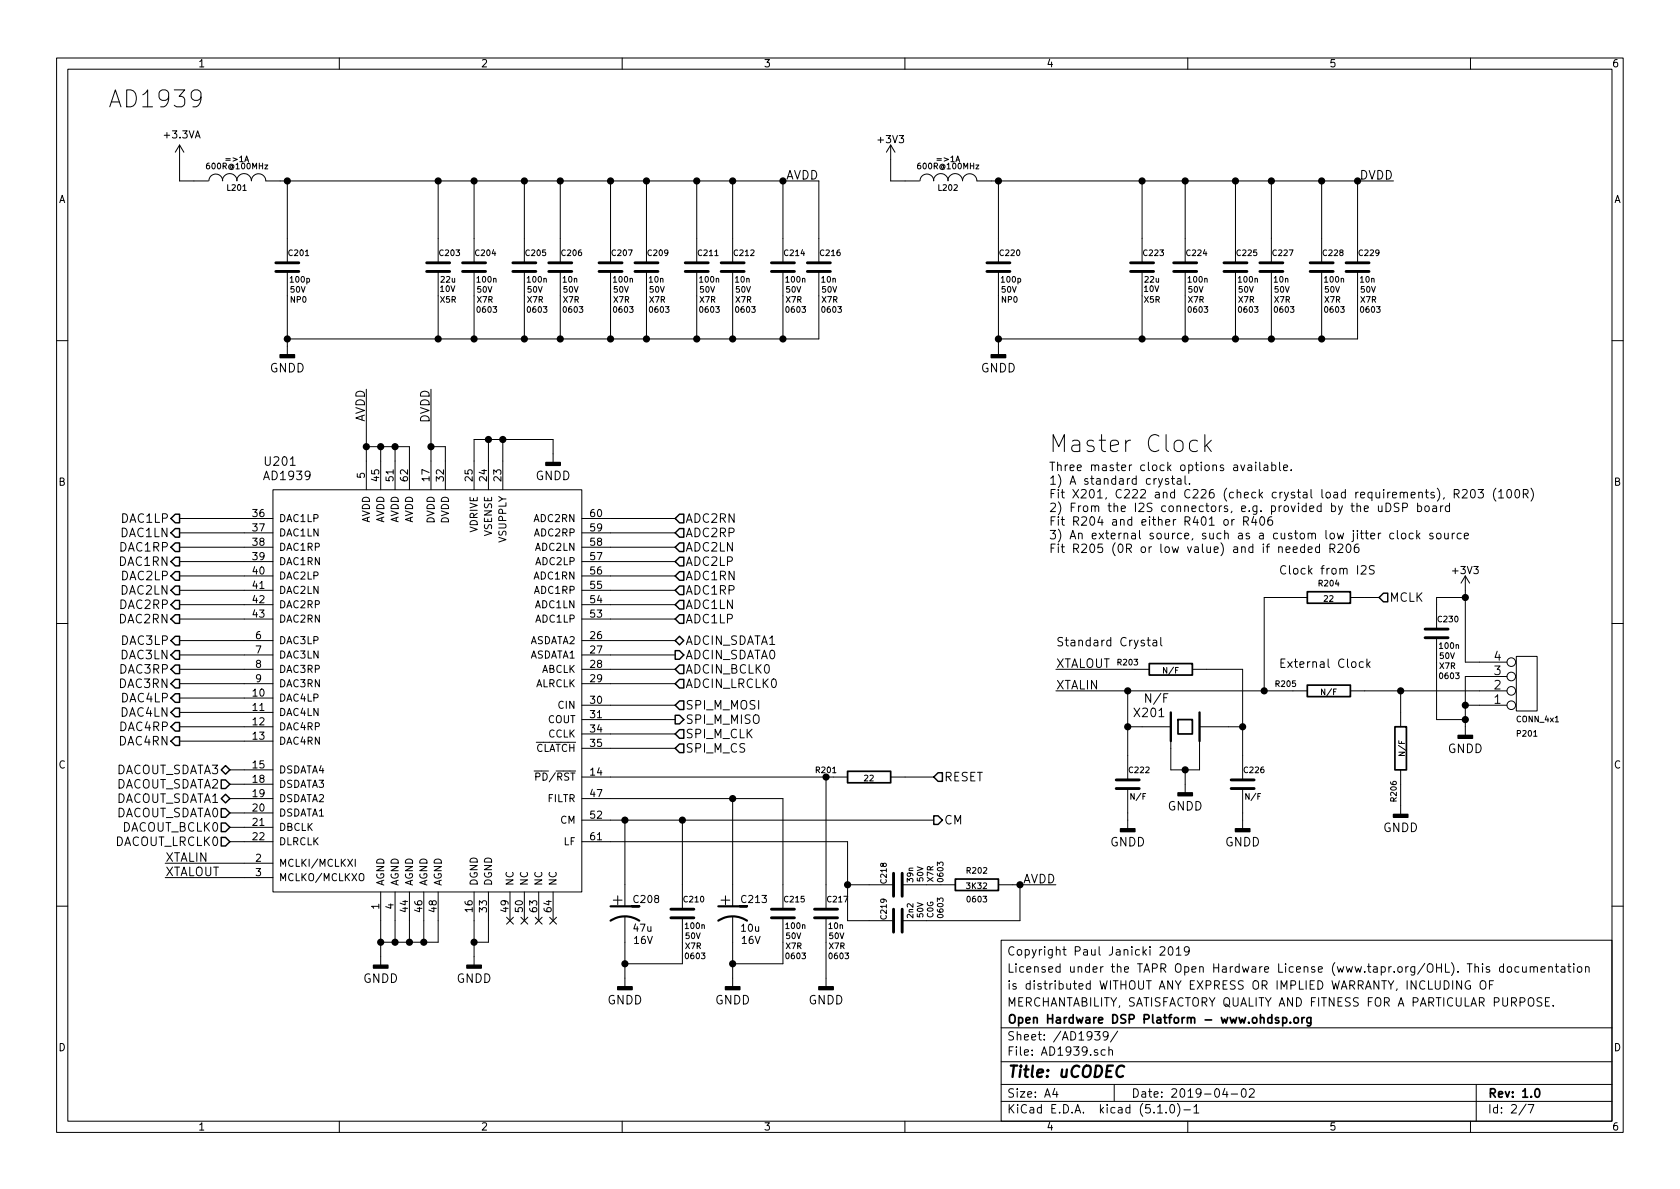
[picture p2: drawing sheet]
EESchema Schematic File Version 4
LIBS:uCODEC-1.0-cache
EELAYER 29 0
EELAYER END
$Descr A4 11693 8268
encoding utf-8
Sheet 2 7
Title "uCODEC"
Date "2019-04-02"
Rev "1.0"
Comp "Open Hardware DSP Platform - www.ohdsp.org"
Comment1 "MERCHANTABILITY, SATISFACTORY QUALITY AND FITNESS FOR A PARTICULAR PURPOSE."
Comment2 "is distributed WITHOUT ANY EXPRESS OR IMPLIED WARRANTY, INCLUDING OF"
Comment3 "Licensed under the TAPR Open Hardware License (www.tapr.org/OHL). This documentation"
Comment4 "Copyright Paul Janicki 2019"
$EndDescr
Text HLabel 4700 4750 2    60   Input ~ 0
ADCIN_LRCLK0
Text HLabel 4700 4650 2    60   Input ~ 0
ADCIN_BCLK0
Text HLabel 4700 4550 2    60   Output ~ 0
ADCIN_SDATA0
Text Label 5700 1250 2    60   ~ 0
AVDD
$Comp
L power:GNDD #PWR0202
U 1 1
P 2000 2400
F 0 "#PWR0202" H 2000 2150 60  0001 C CNN
F 1 "GNDD" H 2000 2250 60  0000 C CNN
F 2 "" H 2000 2400 60  0000 C CNN
F 3 "" H 2000 2400 60  0000 C CNN
	1    2000 2400
	1    0    0    -1  
$EndComp
Text HLabel 4700 4450 2    60   BiDi ~ 0
ADCIN_SDATA1
$Comp
L power:GNDD #PWR0211
U 1 1
P 7850 5700
F 0 "#PWR0211" H 7850 5450 60  0001 C CNN
F 1 "GNDD" H 7850 5550 60  0000 C CNN
F 2 "" H 7850 5700 60  0000 C CNN
F 3 "" H 7850 5700 60  0000 C CNN
	1    7850 5700
	1    0    0    -1  
$EndComp
$Comp
L power:GNDD #PWR0213
U 1 1
P 8650 5700
F 0 "#PWR0213" H 8650 5450 60  0001 C CNN
F 1 "GNDD" H 8650 5550 60  0000 C CNN
F 2 "" H 8650 5700 60  0000 C CNN
F 3 "" H 8650 5700 60  0000 C CNN
	1    8650 5700
	1    0    0    -1  
$EndComp
$Comp
L power:GNDD #PWR0216
U 1 1
P 10200 5050
F 0 "#PWR0216" H 10200 4800 60  0001 C CNN
F 1 "GNDD" H 10200 4900 60  0000 C CNN
F 2 "" H 10200 5050 60  0000 C CNN
F 3 "" H 10200 5050 60  0000 C CNN
	1    10200 5050
	1    0    0    -1  
$EndComp
Text HLabel 1600 5850 0    60   Input ~ 0
DACOUT_LRCLK0
Text HLabel 1600 5750 0    60   Input ~ 0
DACOUT_BCLK0
Text HLabel 1600 5650 0    60   Input ~ 0
DACOUT_SDATA0
Text HLabel 1600 5550 0    60   BiDi ~ 0
DACOUT_SDATA1
Text HLabel 1600 5450 0    60   Input ~ 0
DACOUT_SDATA2
Text HLabel 1600 5350 0    60   BiDi ~ 0
DACOUT_SDATA3
Text Notes 7300 3150 0    118  ~ 0
Master Clock
Text Notes 7350 4500 0    59   ~ 0
Standard Crystal
Text Label 7350 4650 0    60   ~ 0
XTALOUT
Text Label 7350 4800 0    60   ~ 0
XTALIN
Text HLabel 9600 4150 2    60   Input ~ 0
MCLK
Text Notes 8900 4650 0    59   ~ 0
External Clock
$Comp
L power:GNDD #PWR0214
U 1 1
P 9750 5600
F 0 "#PWR0214" H 9750 5350 60  0001 C CNN
F 1 "GNDD" H 9750 5450 60  0000 C CNN
F 2 "" H 9750 5600 60  0000 C CNN
F 3 "" H 9750 5600 60  0000 C CNN
	1    9750 5600
	1    0    0    -1  
$EndComp
Wire Wire Line
	9750 4800 9750 4950
Wire Wire Line
	9750 5450 9750 5600
Wire Wire Line
	4250 4650 4700 4650
Wire Wire Line
	4700 4750 4250 4750
Wire Wire Line
	4250 4550 4700 4550
Wire Wire Line
	4700 4450 4250 4450
Wire Wire Line
	1700 5350 1600 5350
Wire Wire Line
	1700 5450 1600 5450
Wire Wire Line
	1700 5550 1600 5550
Wire Wire Line
	1700 5850 1600 5850
Wire Wire Line
	1600 5750 1700 5750
Wire Wire Line
	1700 5650 1600 5650
Wire Wire Line
	9500 4800 9750 4800
Wire Wire Line
	10200 4700 10200 4900
Connection ~ 8650 5050
Wire Wire Line
	8550 5050 8650 5050
Connection ~ 7850 4800
Connection ~ 7850 5050
Wire Wire Line
	7950 5050 7850 5050
Wire Wire Line
	7850 5700 7850 5650
Wire Wire Line
	8650 5700 8650 5650
Wire Wire Line
	7350 4650 7900 4650
Wire Wire Line
	7350 4800 7850 4800
Wire Wire Line
	7850 4800 7850 5050
Wire Wire Line
	8650 4650 8400 4650
Wire Wire Line
	8650 4650 8650 5050
Wire Wire Line
	5900 6400 6050 6400
Wire Wire Line
	5900 6150 5900 6400
Wire Wire Line
	6550 6150 6450 6150
Wire Wire Line
	1250 1250 1350 1250
Connection ~ 2000 2350
Wire Wire Line
	2000 2050 2000 2350
Connection ~ 2000 1250
Wire Wire Line
	1950 1250 2000 1250
Connection ~ 3900 2350
Connection ~ 3900 1250
Connection ~ 5450 1250
Wire Wire Line
	5700 1250 5700 1650
Wire Wire Line
	5450 1250 5450 1650
Connection ~ 5450 2350
Wire Wire Line
	5700 2350 5700 2050
Wire Wire Line
	5450 2350 5450 2050
Connection ~ 5100 2350
Connection ~ 5100 1250
Connection ~ 4850 1250
Wire Wire Line
	5100 1250 5100 1650
Wire Wire Line
	4850 1250 4850 1650
Connection ~ 4850 2350
Wire Wire Line
	5100 2350 5100 2050
Wire Wire Line
	4850 2350 4850 2050
Connection ~ 4500 2350
Connection ~ 4500 1250
Connection ~ 4250 1250
Wire Wire Line
	4500 1250 4500 1650
Wire Wire Line
	4250 1250 4250 1650
Connection ~ 4250 2350
Wire Wire Line
	4500 2350 4500 2050
Wire Wire Line
	4250 2350 4250 2050
Connection ~ 3650 1250
Wire Wire Line
	3900 1250 3900 1650
Wire Wire Line
	3650 1250 3650 1650
Connection ~ 3650 2350
Wire Wire Line
	3900 2350 3900 2050
Wire Wire Line
	3650 2350 3650 2050
Wire Wire Line
	3300 2350 3300 2050
Wire Wire Line
	3300 1250 3300 1650
Connection ~ 3300 1250
Connection ~ 3300 2350
Wire Wire Line
	1250 1100 1250 1250
Wire Wire Line
	10200 4900 10300 4900
Wire Wire Line
	10300 4700 10200 4700
Connection ~ 10200 4900
Text HLabel 4700 5100 2    60   Input ~ 0
SPI_M_CLK
Text HLabel 4700 5000 2    60   Output ~ 0
SPI_M_MISO
Text HLabel 4700 4900 2    60   Input ~ 0
SPI_M_MOSI
Text HLabel 4700 5200 2    60   Input ~ 0
SPI_M_CS
$Comp
L MyKiCadLibs-Lib:C C205
U 1 1
P 3650 1850
F 0 "C205" H 3650 1950 40  0000 L CNN
F 1 "100n" H 3660 1765 40  0000 L CNN
F 2 "MyKiCadLibs-Footprints:SMD-0603" H 3688 1700 30  0001 C CNN
F 3 "" H 3650 1950 60  0000 C CNN
F 4 "50V" H 3665 1695 40  0000 L CNN "Voltage"
F 5 "X7R" H 3665 1625 40  0000 L CNN "Type"
F 6 "Ceramic capacitor" H 3650 2150 40  0001 L CNN "Description"
F 7 "10%" H 3720 1485 40  0001 C CNN "Tolerance"
F 8 "0603" H 3660 1555 40  0000 L CNN "Size"
	1    3650 1850
	1    0    0    -1  
$EndComp
$Comp
L MyKiCadLibs-Lib:C C206
U 1 1
P 3900 1850
F 0 "C206" H 3900 1950 40  0000 L CNN
F 1 "10n" H 3910 1765 40  0000 L CNN
F 2 "MyKiCadLibs-Footprints:SMD-0603" H 3938 1700 30  0001 C CNN
F 3 "" H 3900 1950 60  0000 C CNN
F 4 "50V" H 3915 1695 40  0000 L CNN "Voltage"
F 5 "X7R" H 3915 1625 40  0000 L CNN "Type"
F 6 "Ceramic capacitor" H 3900 2150 40  0001 L CNN "Description"
F 7 "10%" H 3970 1485 40  0001 C CNN "Tolerance"
F 8 "0603" H 3910 1555 40  0000 L CNN "Size"
	1    3900 1850
	1    0    0    -1  
$EndComp
$Comp
L MyKiCadLibs-Lib:C C207
U 1 1
P 4250 1850
F 0 "C207" H 4250 1950 40  0000 L CNN
F 1 "100n" H 4260 1765 40  0000 L CNN
F 2 "MyKiCadLibs-Footprints:SMD-0603" H 4288 1700 30  0001 C CNN
F 3 "" H 4250 1950 60  0000 C CNN
F 4 "50V" H 4265 1695 40  0000 L CNN "Voltage"
F 5 "X7R" H 4265 1625 40  0000 L CNN "Type"
F 6 "Ceramic capacitor" H 4250 2150 40  0001 L CNN "Description"
F 7 "10%" H 4320 1485 40  0001 C CNN "Tolerance"
F 8 "0603" H 4260 1555 40  0000 L CNN "Size"
	1    4250 1850
	1    0    0    -1  
$EndComp
$Comp
L MyKiCadLibs-Lib:C C209
U 1 1
P 4500 1850
F 0 "C209" H 4500 1950 40  0000 L CNN
F 1 "10n" H 4510 1765 40  0000 L CNN
F 2 "MyKiCadLibs-Footprints:SMD-0603" H 4538 1700 30  0001 C CNN
F 3 "" H 4500 1950 60  0000 C CNN
F 4 "50V" H 4515 1695 40  0000 L CNN "Voltage"
F 5 "X7R" H 4515 1625 40  0000 L CNN "Type"
F 6 "Ceramic capacitor" H 4500 2150 40  0001 L CNN "Description"
F 7 "10%" H 4570 1485 40  0001 C CNN "Tolerance"
F 8 "0603" H 4510 1555 40  0000 L CNN "Size"
	1    4500 1850
	1    0    0    -1  
$EndComp
$Comp
L MyKiCadLibs-Lib:C C211
U 1 1
P 4850 1850
F 0 "C211" H 4850 1950 40  0000 L CNN
F 1 "100n" H 4860 1765 40  0000 L CNN
F 2 "MyKiCadLibs-Footprints:SMD-0603" H 4888 1700 30  0001 C CNN
F 3 "" H 4850 1950 60  0000 C CNN
F 4 "50V" H 4865 1695 40  0000 L CNN "Voltage"
F 5 "X7R" H 4865 1625 40  0000 L CNN "Type"
F 6 "Ceramic capacitor" H 4850 2150 40  0001 L CNN "Description"
F 7 "10%" H 4920 1485 40  0001 C CNN "Tolerance"
F 8 "0603" H 4860 1555 40  0000 L CNN "Size"
	1    4850 1850
	1    0    0    -1  
$EndComp
$Comp
L MyKiCadLibs-Lib:C C212
U 1 1
P 5100 1850
F 0 "C212" H 5100 1950 40  0000 L CNN
F 1 "10n" H 5110 1765 40  0000 L CNN
F 2 "MyKiCadLibs-Footprints:SMD-0603" H 5138 1700 30  0001 C CNN
F 3 "" H 5100 1950 60  0000 C CNN
F 4 "50V" H 5115 1695 40  0000 L CNN "Voltage"
F 5 "X7R" H 5115 1625 40  0000 L CNN "Type"
F 6 "Ceramic capacitor" H 5100 2150 40  0001 L CNN "Description"
F 7 "10%" H 5170 1485 40  0001 C CNN "Tolerance"
F 8 "0603" H 5110 1555 40  0000 L CNN "Size"
	1    5100 1850
	1    0    0    -1  
$EndComp
$Comp
L MyKiCadLibs-Lib:C C214
U 1 1
P 5450 1850
F 0 "C214" H 5450 1950 40  0000 L CNN
F 1 "100n" H 5460 1765 40  0000 L CNN
F 2 "MyKiCadLibs-Footprints:SMD-0603" H 5488 1700 30  0001 C CNN
F 3 "" H 5450 1950 60  0000 C CNN
F 4 "50V" H 5465 1695 40  0000 L CNN "Voltage"
F 5 "X7R" H 5465 1625 40  0000 L CNN "Type"
F 6 "Ceramic capacitor" H 5450 2150 40  0001 L CNN "Description"
F 7 "10%" H 5520 1485 40  0001 C CNN "Tolerance"
F 8 "0603" H 5460 1555 40  0000 L CNN "Size"
	1    5450 1850
	1    0    0    -1  
$EndComp
$Comp
L MyKiCadLibs-Lib:C C216
U 1 1
P 5700 1850
F 0 "C216" H 5700 1950 40  0000 L CNN
F 1 "10n" H 5710 1765 40  0000 L CNN
F 2 "MyKiCadLibs-Footprints:SMD-0603" H 5738 1700 30  0001 C CNN
F 3 "" H 5700 1950 60  0000 C CNN
F 4 "50V" H 5715 1695 40  0000 L CNN "Voltage"
F 5 "X7R" H 5715 1625 40  0000 L CNN "Type"
F 6 "Ceramic capacitor" H 5700 2150 40  0001 L CNN "Description"
F 7 "10%" H 5770 1485 40  0001 C CNN "Tolerance"
F 8 "0603" H 5710 1555 40  0000 L CNN "Size"
	1    5700 1850
	1    0    0    -1  
$EndComp
$Comp
L MyKiCadLibs-Lib:C C218
U 1 1
P 6250 6150
F 0 "C218" H 6250 6250 40  0000 L CNN
F 1 "39n" H 6260 6065 40  0000 L CNN
F 2 "MyKiCadLibs-Footprints:SMD-0603" H 6288 6000 30  0001 C CNN
F 3 "" H 6250 6250 60  0000 C CNN
F 4 "50V" H 6265 5995 40  0000 L CNN "Voltage"
F 5 "X7R" H 6265 5925 40  0000 L CNN "Type"
F 6 "Ceramic capacitor" H 6250 6450 40  0001 L CNN "Description"
F 7 "10%" H 6320 5785 40  0001 C CNN "Tolerance"
F 8 "0603" H 6260 5855 40  0000 L CNN "Size"
	1    6250 6150
	0    -1   -1   0   
$EndComp
$Comp
L MyKiCadLibs-Lib:C C219
U 1 1
P 6250 6400
F 0 "C219" H 6250 6500 40  0000 L CNN
F 1 "2n2" H 6260 6315 40  0000 L CNN
F 2 "MyKiCadLibs-Footprints:SMD-0603" H 6288 6250 30  0001 C CNN
F 3 "" H 6250 6500 60  0000 C CNN
F 4 "50V" H 6265 6245 40  0000 L CNN "Voltage"
F 5 "C0G" H 6265 6175 40  0000 L CNN "Type"
F 6 "Ceramic capacitor" H 6250 6700 40  0001 L CNN "Description"
F 7 "5%" H 6320 6035 40  0001 C CNN "Tolerance"
F 8 "0603" H 6260 6105 40  0000 L CNN "Size"
	1    6250 6400
	0    -1   -1   0   
$EndComp
$Comp
L MyKiCadLibs-Lib:R R202
U 1 1
P 6800 6150
F 0 "R202" V 6700 6150 40  0000 C CNN
F 1 "3K32" V 6807 6151 40  0000 C CNN
F 2 "MyKiCadLibs-Footprints:SMD-0603" V 6730 6150 30  0001 C CNN
F 3 "" V 6720 6150 30  0000 C CNN
F 4 "63mW" V 6900 6150 40  0001 C CNN "Power"
F 5 "Thick or thin film resistor" V 7045 6150 40  0001 C CNN "Description"
F 6 "0603" V 6900 6150 40  0000 C CNN "Size"
F 7 "1%" V 7125 6150 40  0001 C CNN "Tolerance"
	1    6800 6150
	0    -1   1    0   
$EndComp
Text Notes 750  750  0    118  ~ 0
AD1939
Text HLabel 6500 5400 2    60   Input ~ 0
RESET
Wire Wire Line
	8650 5050 8650 5250
Wire Wire Line
	7850 5050 7850 5250
Wire Wire Line
	5900 6150 6050 6150
Wire Wire Line
	2000 2350 2000 2400
Wire Wire Line
	5450 1250 5700 1250
Wire Wire Line
	5450 2350 5700 2350
Wire Wire Line
	4850 2350 5100 2350
Wire Wire Line
	4250 1250 4500 1250
Wire Wire Line
	4250 2350 4500 2350
Wire Wire Line
	3650 1250 3900 1250
Wire Wire Line
	3650 2350 3900 2350
Wire Wire Line
	10200 4900 10200 5000
$Comp
L MyKiCadLibs-Lib:CONN_4x1 P201
U 1 1
P 10300 4900
F 0 "P201" H 10550 5100 40  0000 L CNN
F 1 "CONN_4x1" H 10550 5000 40  0000 L CNN
F 2 "MyKiCadLibs-Footprints:CONN_SIL_4_1MM" H 10728 4659 60  0001 L CNN
F 3 "" H 10640 4790 60  0000 C CNN
F 4 "Text description" H 10550 4500 40  0001 C CNN "Description"
	1    10300 4900
	1    0    0    1   
$EndComp
$Comp
L power:+3V3 #PWR0215
U 1 1
P 10200 4100
F 0 "#PWR0215" H 10200 3950 50  0001 C CNN
F 1 "+3V3" H 10200 4240 50  0000 C CNN
F 2 "" H 10200 4100 50  0001 C CNN
F 3 "" H 10200 4100 50  0001 C CNN
	1    10200 4100
	1    0    0    -1  
$EndComp
Wire Wire Line
	10200 4100 10200 4150
Wire Wire Line
	10200 4600 10300 4600
Wire Wire Line
	10000 4200 10000 4150
Wire Wire Line
	10000 4150 10200 4150
Connection ~ 10200 4150
Wire Wire Line
	10200 4150 10200 4600
Wire Wire Line
	10000 4600 10000 5000
Wire Wire Line
	10000 5000 10200 5000
Connection ~ 10200 5000
Wire Wire Line
	10200 5000 10200 5050
Wire Wire Line
	9500 4150 9600 4150
Wire Wire Line
	5100 2350 5450 2350
Wire Wire Line
	4500 1250 4850 1250
Wire Wire Line
	4500 2350 4850 2350
Wire Wire Line
	3900 1250 4250 1250
Wire Wire Line
	3900 2350 4250 2350
Wire Wire Line
	3300 2350 3650 2350
Wire Wire Line
	3300 1250 3650 1250
$Comp
L MyKiCadLibs-Lib:C C222
U 1 1
P 7850 5450
F 0 "C222" H 7850 5550 40  0000 L CNN
F 1 "N/F" H 7860 5365 40  0000 L CNN
F 2 "MyKiCadLibs-Footprints:SMD-0603" H 7888 5300 30  0001 C CNN
F 3 "" H 7850 5550 60  0000 C CNN
F 4 "25V" H 7865 5295 40  0001 L CNN "Voltage"
F 5 "C0G" H 7865 5225 40  0001 L CNN "Type"
F 6 "Ceramic capacitor" H 7850 5750 40  0001 L CNN "Description"
F 7 "5%" H 7920 5085 40  0001 C CNN "Tolerance"
F 8 "0603" H 7860 5155 40  0001 L CNN "Size"
	1    7850 5450
	1    0    0    -1  
$EndComp
$Comp
L MyKiCadLibs-Lib:C C226
U 1 1
P 8650 5450
F 0 "C226" H 8650 5550 40  0000 L CNN
F 1 "N/F" H 8660 5365 40  0000 L CNN
F 2 "MyKiCadLibs-Footprints:SMD-0603" H 8688 5300 30  0001 C CNN
F 3 "" H 8650 5550 60  0000 C CNN
F 4 "25V" H 8665 5295 40  0001 L CNN "Voltage"
F 5 "C0G" H 8665 5225 40  0001 L CNN "Type"
F 6 "Ceramic capacitor" H 8650 5750 40  0001 L CNN "Description"
F 7 "5%" H 8720 5085 40  0001 C CNN "Tolerance"
F 8 "0603" H 8660 5155 40  0001 L CNN "Size"
	1    8650 5450
	1    0    0    -1  
$EndComp
$Comp
L MyKiCadLibs-Lib:R R203
U 1 1
P 8150 4650
F 0 "R203" V 8100 4950 40  0000 C CNN
F 1 "N/F" V 8157 4651 40  0000 C CNN
F 2 "MyKiCadLibs-Footprints:SMD-0603" V 8080 4650 30  0001 C CNN
F 3 "" V 8070 4650 30  0000 C CNN
F 4 "63mW" V 8250 4650 40  0001 C CNN "Power"
F 5 "Thick or thin film resistor" V 8395 4650 40  0001 C CNN "Description"
F 6 "0603" V 8325 4650 40  0001 C CNN "Size"
F 7 "1%" V 8475 4650 40  0001 C CNN "Tolerance"
	1    8150 4650
	0    -1   1    0   
$EndComp
$Comp
L MyKiCadLibs-Lib:C C230
U 1 1
P 10000 4400
F 0 "C230" H 10000 4500 40  0000 L CNN
F 1 "100n" H 10010 4315 40  0000 L CNN
F 2 "MyKiCadLibs-Footprints:SMD-0603" H 10038 4250 30  0001 C CNN
F 3 "" H 10000 4500 60  0000 C CNN
F 4 "50V" H 10015 4245 40  0000 L CNN "Voltage"
F 5 "X7R" H 10015 4175 40  0000 L CNN "Type"
F 6 "Ceramic capacitor" H 10000 4700 40  0001 L CNN "Description"
F 7 "10%" H 10070 4035 40  0001 C CNN "Tolerance"
F 8 "0603" H 10010 4105 40  0000 L CNN "Size"
	1    10000 4400
	1    0    0    -1  
$EndComp
$Comp
L MyKiCadLibs-Lib:R R205
U 1 1
P 9250 4800
F 0 "R205" V 9200 5100 40  0000 C CNN
F 1 "N/F" V 9257 4801 40  0000 C CNN
F 2 "MyKiCadLibs-Footprints:SMD-0603" V 9180 4800 30  0001 C CNN
F 3 "" V 9170 4800 30  0000 C CNN
F 4 "63mW" V 9350 4800 40  0001 C CNN "Power"
F 5 "Thick or thin film resistor" V 9495 4800 40  0001 C CNN "Description"
F 6 "0603" V 9425 4800 40  0001 C CNN "Size"
F 7 "1%" V 9575 4800 40  0001 C CNN "Tolerance"
	1    9250 4800
	0    -1   1    0   
$EndComp
$Comp
L MyKiCadLibs-Lib:R R206
U 1 1
P 9750 5200
F 0 "R206" V 9700 5500 40  0000 C CNN
F 1 "N/F" V 9757 5201 40  0000 C CNN
F 2 "MyKiCadLibs-Footprints:SMD-0603" V 9680 5200 30  0001 C CNN
F 3 "" V 9670 5200 30  0000 C CNN
F 4 "63mW" V 9850 5200 40  0001 C CNN "Power"
F 5 "Thick or thin film resistor" V 9995 5200 40  0001 C CNN "Description"
F 6 "0603" V 9925 5200 40  0001 C CNN "Size"
F 7 "1%" V 10075 5200 40  0001 C CNN "Tolerance"
	1    9750 5200
	1    0    0    1   
$EndComp
Wire Wire Line
	7850 4800 8800 4800
Connection ~ 9750 4800
Wire Wire Line
	9750 4800 10300 4800
$Comp
L MyKiCadLibs-Lib:CRYSTAL_4PIN X201
U 1 1
P 8250 5050
F 0 "X201" H 8000 5150 60  0000 C CNN
F 1 "N/F" H 8050 5250 60  0000 C CNN
F 2 "MyKiCadLibs-Footprints:XTAL_3.2x2.5_4PIN" H 8400 4750 60  0001 L CNN
F 3 "" H 8250 5200 60  0000 C CNN
F 4 "Not Fitted - 3.2x2.5mm crystal" H 8400 4850 40  0001 L CNN "Description"
	1    8250 5050
	1    0    0    -1  
$EndComp
$Comp
L power:GNDD #PWR0212
U 1 1
P 8250 5450
F 0 "#PWR0212" H 8250 5200 60  0001 C CNN
F 1 "GNDD" H 8250 5300 60  0000 C CNN
F 2 "" H 8250 5450 60  0000 C CNN
F 3 "" H 8250 5450 60  0000 C CNN
	1    8250 5450
	1    0    0    -1  
$EndComp
Wire Wire Line
	8250 5450 8250 5350
Wire Wire Line
	8250 5350 8350 5350
Wire Wire Line
	8350 5350 8350 5200
Wire Wire Line
	8150 5200 8150 5350
Wire Wire Line
	8150 5350 8250 5350
Connection ~ 8250 5350
$Comp
L MyKiCadLibs-Lib:C C201
U 1 1
P 2000 1850
F 0 "C201" H 2000 1950 40  0000 L CNN
F 1 "100p" H 2010 1765 40  0000 L CNN
F 2 "MyKiCadLibs-Footprints:SMD-0603" H 2038 1700 30  0001 C CNN
F 3 "" H 2000 1950 60  0000 C CNN
F 4 "50V" H 2015 1695 40  0000 L CNN "Voltage"
F 5 "NP0" H 2015 1625 40  0000 L CNN "Type"
F 6 "Ceramic capacitor" H 2000 2150 40  0001 L CNN "Description"
F 7 "5%" H 2070 1485 40  0001 C CNN "Tolerance"
F 8 "0603" H 2010 1555 40  0001 L CNN "Size"
	1    2000 1850
	1    0    0    -1  
$EndComp
$Comp
L MyKiCadLibs-Lib:R R204
U 1 1
P 9250 4150
F 0 "R204" V 9150 4150 40  0000 C CNN
F 1 "22" V 9257 4151 40  0000 C CNN
F 2 "MyKiCadLibs-Footprints:SMD-0603" V 9180 4150 30  0001 C CNN
F 3 "" V 9170 4150 30  0000 C CNN
F 4 "63mW" V 9350 4150 40  0001 C CNN "Power"
F 5 "Thick or thin film resistor" V 9495 4150 40  0001 C CNN "Description"
F 6 "0603" V 9425 4150 40  0001 C CNN "Size"
F 7 "1%" V 9575 4150 40  0001 C CNN "Tolerance"
	1    9250 4150
	0    -1   1    0   
$EndComp
$Comp
L MyKiCadLibs-Lib:C C204
U 1 1
P 3300 1850
F 0 "C204" H 3300 1950 40  0000 L CNN
F 1 "100n" H 3310 1765 40  0000 L CNN
F 2 "MyKiCadLibs-Footprints:SMD-0603" H 3338 1700 30  0001 C CNN
F 3 "" H 3300 1950 60  0000 C CNN
F 4 "50V" H 3315 1695 40  0000 L CNN "Voltage"
F 5 "X7R" H 3315 1625 40  0000 L CNN "Type"
F 6 "Ceramic capacitor" H 3300 2150 40  0001 L CNN "Description"
F 7 "10%" H 3370 1485 40  0001 C CNN "Tolerance"
F 8 "0603" H 3310 1555 40  0000 L CNN "Size"
	1    3300 1850
	1    0    0    -1  
$EndComp
$Comp
L MyKiCadLibs-Lib:IC-CODEC-AD1939 U201
U 1 1
P 1700 3600
F 0 "U201" H 1950 4000 60  0000 C CNN
F 1 "AD1939" H 2000 3900 60  0000 C CNN
F 2 "MyKiCadLibs-Footprints:IC-LQFP64" H 1700 1300 60  0001 C CNN
F 3 "" H 1700 1300 60  0000 C CNN
F 4 "Analog Devices AD1939WBSTZ - 4 ADC/8 DAC with PLL" H 1700 3600 50  0001 C CNN "Description"
	1    1700 3600
	1    0    0    -1  
$EndComp
$Comp
L MyKiCadLibs-Lib:INDUCTOR L?
U 1 1
P 1650 1250
AR Path="/54DA50D9/5C85D9B4" Ref="L?"  Part="1" 
AR Path="/54BE4270/5C85D9B4" Ref="L201"  Part="1" 
F 0 "L201" V 1600 1250 40  0000 C CNN
F 1 "600R@100MHz" V 1750 1250 40  0000 C CNN
F 2 "MyKiCadLibs-Footprints:SMD-0805" H 1650 1250 60  0001 C CNN
F 3 "" H 1650 1250 60  0000 C CNN
F 4 "=>1A" V 1800 1250 40  0000 C CNN "Current"
F 5 "Ferrite bead, current rating 1A or higher, 600R@100MHz" V 1850 1300 40  0001 C CNN "Description"
F 6 "0805" V 1650 1250 60  0001 C CNN "Size"
	1    1650 1250
	0    -1   -1   0   
$EndComp
Wire Wire Line
	2000 1250 2000 1650
$Comp
L power:GNDD #PWR0205
U 1 1
P 3850 3150
F 0 "#PWR0205" H 3850 2900 60  0001 C CNN
F 1 "GNDD" H 3850 3000 60  0000 C CNN
F 2 "" H 3850 3150 60  0000 C CNN
F 3 "" H 3850 3150 60  0000 C CNN
	1    3850 3150
	1    0    0    -1  
$EndComp
Wire Wire Line
	3500 3200 3500 3050
Wire Wire Line
	3500 3050 3850 3050
Wire Wire Line
	3850 3050 3850 3150
Wire Wire Line
	3400 3200 3400 3050
Wire Wire Line
	3400 3050 3500 3050
Connection ~ 3500 3050
Wire Wire Line
	3300 3200 3300 3050
Wire Wire Line
	3300 3050 3400 3050
Connection ~ 3400 3050
Wire Wire Line
	4850 1250 5100 1250
Wire Wire Line
	5100 1250 5450 1250
Text Label 9700 1250 2    60   ~ 0
DVDD
$Comp
L power:GNDD #PWR0210
U 1 1
P 6950 2400
F 0 "#PWR0210" H 6950 2150 60  0001 C CNN
F 1 "GNDD" H 6950 2250 60  0000 C CNN
F 2 "" H 6950 2400 60  0000 C CNN
F 3 "" H 6950 2400 60  0000 C CNN
	1    6950 2400
	1    0    0    -1  
$EndComp
Wire Wire Line
	6200 1250 6300 1250
Connection ~ 6950 2350
Wire Wire Line
	6950 2050 6950 2350
Connection ~ 6950 1250
Wire Wire Line
	6900 1250 6950 1250
Connection ~ 8850 2350
Connection ~ 8850 1250
Connection ~ 9200 1250
Wire Wire Line
	9450 1250 9450 1650
Wire Wire Line
	9200 1250 9200 1650
Connection ~ 9200 2350
Wire Wire Line
	9450 2350 9450 2050
Wire Wire Line
	9200 2350 9200 2050
Connection ~ 8600 1250
Wire Wire Line
	8850 1250 8850 1650
Wire Wire Line
	8600 1250 8600 1650
Connection ~ 8600 2350
Wire Wire Line
	8850 2350 8850 2050
Wire Wire Line
	8600 2350 8600 2050
Wire Wire Line
	8250 2350 8250 2050
Wire Wire Line
	8250 1250 8250 1650
Connection ~ 8250 1250
Connection ~ 8250 2350
Wire Wire Line
	6200 1100 6200 1250
$Comp
L MyKiCadLibs-Lib:C C225
U 1 1
P 8600 1850
F 0 "C225" H 8600 1950 40  0000 L CNN
F 1 "100n" H 8610 1765 40  0000 L CNN
F 2 "MyKiCadLibs-Footprints:SMD-0603" H 8638 1700 30  0001 C CNN
F 3 "" H 8600 1950 60  0000 C CNN
F 4 "50V" H 8615 1695 40  0000 L CNN "Voltage"
F 5 "X7R" H 8615 1625 40  0000 L CNN "Type"
F 6 "Ceramic capacitor" H 8600 2150 40  0001 L CNN "Description"
F 7 "10%" H 8670 1485 40  0001 C CNN "Tolerance"
F 8 "0603" H 8610 1555 40  0000 L CNN "Size"
	1    8600 1850
	1    0    0    -1  
$EndComp
$Comp
L MyKiCadLibs-Lib:C C227
U 1 1
P 8850 1850
F 0 "C227" H 8850 1950 40  0000 L CNN
F 1 "10n" H 8860 1765 40  0000 L CNN
F 2 "MyKiCadLibs-Footprints:SMD-0603" H 8888 1700 30  0001 C CNN
F 3 "" H 8850 1950 60  0000 C CNN
F 4 "50V" H 8865 1695 40  0000 L CNN "Voltage"
F 5 "X7R" H 8865 1625 40  0000 L CNN "Type"
F 6 "Ceramic capacitor" H 8850 2150 40  0001 L CNN "Description"
F 7 "10%" H 8920 1485 40  0001 C CNN "Tolerance"
F 8 "0603" H 8860 1555 40  0000 L CNN "Size"
	1    8850 1850
	1    0    0    -1  
$EndComp
$Comp
L MyKiCadLibs-Lib:C C228
U 1 1
P 9200 1850
F 0 "C228" H 9200 1950 40  0000 L CNN
F 1 "100n" H 9210 1765 40  0000 L CNN
F 2 "MyKiCadLibs-Footprints:SMD-0603" H 9238 1700 30  0001 C CNN
F 3 "" H 9200 1950 60  0000 C CNN
F 4 "50V" H 9215 1695 40  0000 L CNN "Voltage"
F 5 "X7R" H 9215 1625 40  0000 L CNN "Type"
F 6 "Ceramic capacitor" H 9200 2150 40  0001 L CNN "Description"
F 7 "10%" H 9270 1485 40  0001 C CNN "Tolerance"
F 8 "0603" H 9210 1555 40  0000 L CNN "Size"
	1    9200 1850
	1    0    0    -1  
$EndComp
$Comp
L MyKiCadLibs-Lib:C C229
U 1 1
P 9450 1850
F 0 "C229" H 9450 1950 40  0000 L CNN
F 1 "10n" H 9460 1765 40  0000 L CNN
F 2 "MyKiCadLibs-Footprints:SMD-0603" H 9488 1700 30  0001 C CNN
F 3 "" H 9450 1950 60  0000 C CNN
F 4 "50V" H 9465 1695 40  0000 L CNN "Voltage"
F 5 "X7R" H 9465 1625 40  0000 L CNN "Type"
F 6 "Ceramic capacitor" H 9450 2150 40  0001 L CNN "Description"
F 7 "10%" H 9520 1485 40  0001 C CNN "Tolerance"
F 8 "0603" H 9460 1555 40  0000 L CNN "Size"
	1    9450 1850
	1    0    0    -1  
$EndComp
$Comp
L power:+3V3 #PWR0209
U 1 1
P 6200 1100
F 0 "#PWR0209" H 6200 950 50  0001 C CNN
F 1 "+3V3" H 6200 1240 50  0000 C CNN
F 2 "" H 6200 1100 50  0001 C CNN
F 3 "" H 6200 1100 50  0001 C CNN
	1    6200 1100
	1    0    0    -1  
$EndComp
Wire Wire Line
	6950 2350 6950 2400
Wire Wire Line
	9450 1250 9700 1250
Wire Wire Line
	9200 1250 9450 1250
Wire Wire Line
	9200 2350 9450 2350
Wire Wire Line
	8600 1250 8850 1250
Wire Wire Line
	8600 2350 8850 2350
Wire Wire Line
	8850 1250 9200 1250
Wire Wire Line
	8850 2350 9200 2350
Wire Wire Line
	8250 2350 8600 2350
Wire Wire Line
	8250 1250 8600 1250
$Comp
L MyKiCadLibs-Lib:C C220
U 1 1
P 6950 1850
F 0 "C220" H 6950 1950 40  0000 L CNN
F 1 "100p" H 6960 1765 40  0000 L CNN
F 2 "MyKiCadLibs-Footprints:SMD-0603" H 6988 1700 30  0001 C CNN
F 3 "" H 6950 1950 60  0000 C CNN
F 4 "50V" H 6965 1695 40  0000 L CNN "Voltage"
F 5 "NP0" H 6965 1625 40  0000 L CNN "Type"
F 6 "Ceramic capacitor" H 6950 2150 40  0001 L CNN "Description"
F 7 "5%" H 7020 1485 40  0001 C CNN "Tolerance"
F 8 "0603" H 6960 1555 40  0001 L CNN "Size"
	1    6950 1850
	1    0    0    -1  
$EndComp
$Comp
L MyKiCadLibs-Lib:C C224
U 1 1
P 8250 1850
F 0 "C224" H 8250 1950 40  0000 L CNN
F 1 "100n" H 8260 1765 40  0000 L CNN
F 2 "MyKiCadLibs-Footprints:SMD-0603" H 8288 1700 30  0001 C CNN
F 3 "" H 8250 1950 60  0000 C CNN
F 4 "50V" H 8265 1695 40  0000 L CNN "Voltage"
F 5 "X7R" H 8265 1625 40  0000 L CNN "Type"
F 6 "Ceramic capacitor" H 8250 2150 40  0001 L CNN "Description"
F 7 "10%" H 8320 1485 40  0001 C CNN "Tolerance"
F 8 "0603" H 8260 1555 40  0000 L CNN "Size"
	1    8250 1850
	1    0    0    -1  
$EndComp
$Comp
L MyKiCadLibs-Lib:INDUCTOR L?
U 1 1
P 6600 1250
AR Path="/54DA50D9/5CAB6E91" Ref="L?"  Part="1" 
AR Path="/54BE4270/5CAB6E91" Ref="L202"  Part="1" 
F 0 "L202" V 6550 1250 40  0000 C CNN
F 1 "600R@100MHz" V 6700 1250 40  0000 C CNN
F 2 "MyKiCadLibs-Footprints:SMD-0805" H 6600 1250 60  0001 C CNN
F 3 "" H 6600 1250 60  0000 C CNN
F 4 "=>1A" V 6750 1250 40  0000 C CNN "Current"
F 5 "Ferrite bead, current rating 1A or higher, 600R@100MHz" V 6800 1300 40  0001 C CNN "Description"
F 6 "0805" V 6600 1250 60  0001 C CNN "Size"
	1    6600 1250
	0    -1   -1   0   
$EndComp
Wire Wire Line
	6950 1250 6950 1650
Connection ~ 9450 1250
$Comp
L power:+3.3VA #PWR?
U 1 1
P 1250 1100
AR Path="/54DA50D9/5CBA9A90" Ref="#PWR?"  Part="1" 
AR Path="/54BE4270/5CBA9A90" Ref="#PWR0201"  Part="1" 
F 0 "#PWR0201" H 1250 950 50  0001 C CNN
F 1 "+3.3VA" H 1265 1273 50  0000 C CNN
F 2 "" H 1250 1100 50  0001 C CNN
F 3 "" H 1250 1100 50  0001 C CNN
	1    1250 1100
	1    0    0    -1  
$EndComp
Wire Wire Line
	4250 4900 4700 4900
Wire Wire Line
	4250 5100 4700 5100
Wire Wire Line
	4250 5200 4700 5200
Wire Wire Line
	6450 6400 7100 6400
Text Label 7350 6150 2    60   ~ 0
AVDD
Wire Wire Line
	7050 6150 7100 6150
Wire Wire Line
	7100 6150 7100 6400
Connection ~ 7100 6150
Wire Wire Line
	7100 6150 7350 6150
Wire Wire Line
	4250 5850 5900 5850
Wire Wire Line
	5900 5850 5900 6150
Connection ~ 5900 6150
$Comp
L MyKiCadLibs-Lib:CP1 C208
U 1 1
P 4350 6350
F 0 "C208" H 4400 6450 50  0000 L CNN
F 1 "47u" H 4400 6250 50  0000 L CNN
F 2 "MyKiCadLibs-Footprints:CAP-SMD-SIZE-D" H 4350 6350 60  0001 C CNN
F 3 "" H 4350 6350 60  0000 C CNN
F 4 "16V" H 4405 6165 50  0000 L CNN "Voltage"
F 5 "Case D SMD Aluminium Electrolytic" H 4350 6650 40  0001 L CNN "Type"
F 6 "Low impedance aluminium electrolytic capacitor - Panasonic FP, FK or Similar" H 4350 6750 40  0001 L CNN "Description"
	1    4350 6350
	1    0    0    -1  
$EndComp
$Comp
L MyKiCadLibs-Lib:C C210
U 1 1
P 4750 6350
F 0 "C210" H 4750 6450 40  0000 L CNN
F 1 "100n" H 4760 6265 40  0000 L CNN
F 2 "MyKiCadLibs-Footprints:SMD-0603" H 4788 6200 30  0001 C CNN
F 3 "" H 4750 6450 60  0000 C CNN
F 4 "50V" H 4765 6195 40  0000 L CNN "Voltage"
F 5 "X7R" H 4765 6125 40  0000 L CNN "Type"
F 6 "Ceramic capacitor" H 4750 6650 40  0001 L CNN "Description"
F 7 "10%" H 4820 5985 40  0001 C CNN "Tolerance"
F 8 "0603" H 4760 6055 40  0000 L CNN "Size"
	1    4750 6350
	1    0    0    -1  
$EndComp
Wire Wire Line
	4250 5700 4350 5700
Wire Wire Line
	4750 5700 4750 6150
Wire Wire Line
	4350 6150 4350 5700
Connection ~ 4350 5700
$Comp
L power:GNDD #PWR0206
U 1 1
P 4350 6800
F 0 "#PWR0206" H 4350 6550 60  0001 C CNN
F 1 "GNDD" H 4350 6650 60  0000 C CNN
F 2 "" H 4350 6800 60  0000 C CNN
F 3 "" H 4350 6800 60  0000 C CNN
	1    4350 6800
	1    0    0    -1  
$EndComp
Wire Wire Line
	4350 6800 4350 6700
Connection ~ 4350 6700
Wire Wire Line
	4350 6700 4350 6550
Wire Wire Line
	4750 6700 4750 6550
Wire Wire Line
	4350 5700 4750 5700
Wire Wire Line
	4350 6700 4750 6700
$Comp
L MyKiCadLibs-Lib:CP1 C213
U 1 1
P 5100 6350
F 0 "C213" H 5150 6450 50  0000 L CNN
F 1 "10u" H 5150 6250 50  0000 L CNN
F 2 "MyKiCadLibs-Footprints:CAP-SMD-SIZE-B" H 5100 6350 60  0001 C CNN
F 3 "" H 5100 6350 60  0000 C CNN
F 4 "16V" H 5155 6165 50  0000 L CNN "Voltage"
F 5 "Case B SMD Aluminium Electrolytic" H 5100 6650 40  0001 L CNN "Type"
F 6 "Low impedance aluminium electrolytic capacitor - Panasonic FP, FK or Similar" H 5100 6750 40  0001 L CNN "Description"
	1    5100 6350
	1    0    0    -1  
$EndComp
$Comp
L MyKiCadLibs-Lib:C C215
U 1 1
P 5450 6350
F 0 "C215" H 5450 6450 40  0000 L CNN
F 1 "100n" H 5460 6265 40  0000 L CNN
F 2 "MyKiCadLibs-Footprints:SMD-0603" H 5488 6200 30  0001 C CNN
F 3 "" H 5450 6450 60  0000 C CNN
F 4 "50V" H 5465 6195 40  0000 L CNN "Voltage"
F 5 "X7R" H 5465 6125 40  0000 L CNN "Type"
F 6 "Ceramic capacitor" H 5450 6650 40  0001 L CNN "Description"
F 7 "10%" H 5520 5985 40  0001 C CNN "Tolerance"
F 8 "0603" H 5460 6055 40  0000 L CNN "Size"
	1    5450 6350
	1    0    0    -1  
$EndComp
$Comp
L power:GNDD #PWR0207
U 1 1
P 5100 6800
F 0 "#PWR0207" H 5100 6550 60  0001 C CNN
F 1 "GNDD" H 5100 6650 60  0000 C CNN
F 2 "" H 5100 6800 60  0000 C CNN
F 3 "" H 5100 6800 60  0000 C CNN
	1    5100 6800
	1    0    0    -1  
$EndComp
Wire Wire Line
	5100 6800 5100 6700
Wire Wire Line
	5450 6550 5450 6700
Wire Wire Line
	5450 6700 5100 6700
Connection ~ 5100 6700
Wire Wire Line
	5100 6700 5100 6550
Wire Wire Line
	5100 6150 5100 5550
Wire Wire Line
	5100 5550 4250 5550
Wire Wire Line
	5450 6150 5450 5550
Wire Wire Line
	5450 5550 5100 5550
Connection ~ 5100 5550
$Comp
L MyKiCadLibs-Lib:C C217
U 1 1
P 5750 6350
F 0 "C217" H 5750 6450 40  0000 L CNN
F 1 "10n" H 5760 6265 40  0000 L CNN
F 2 "MyKiCadLibs-Footprints:SMD-0603" H 5788 6200 30  0001 C CNN
F 3 "" H 5750 6450 60  0000 C CNN
F 4 "50V" H 5765 6195 40  0000 L CNN "Voltage"
F 5 "X7R" H 5765 6125 40  0000 L CNN "Type"
F 6 "Ceramic capacitor" H 5750 6650 40  0001 L CNN "Description"
F 7 "10%" H 5820 5985 40  0001 C CNN "Tolerance"
F 8 "0603" H 5760 6055 40  0000 L CNN "Size"
	1    5750 6350
	1    0    0    -1  
$EndComp
Wire Wire Line
	5750 6150 5750 5400
Wire Wire Line
	5750 5400 4250 5400
$Comp
L power:GNDD #PWR0208
U 1 1
P 5750 6800
F 0 "#PWR0208" H 5750 6550 60  0001 C CNN
F 1 "GNDD" H 5750 6650 60  0000 C CNN
F 2 "" H 5750 6800 60  0000 C CNN
F 3 "" H 5750 6800 60  0000 C CNN
	1    5750 6800
	1    0    0    -1  
$EndComp
Wire Wire Line
	5750 6800 5750 6550
$Comp
L power:GNDD #PWR0203
U 1 1
P 2650 6650
F 0 "#PWR0203" H 2650 6400 60  0001 C CNN
F 1 "GNDD" H 2650 6500 60  0000 C CNN
F 2 "" H 2650 6650 60  0000 C CNN
F 3 "" H 2650 6650 60  0000 C CNN
	1    2650 6650
	1    0    0    -1  
$EndComp
Wire Wire Line
	2650 6400 2650 6550
Wire Wire Line
	2650 6550 2750 6550
Wire Wire Line
	2750 6550 2750 6400
Connection ~ 2650 6550
Wire Wire Line
	2650 6550 2650 6650
Wire Wire Line
	2750 6550 2850 6550
Wire Wire Line
	2850 6550 2850 6400
Connection ~ 2750 6550
Wire Wire Line
	2850 6550 2950 6550
Wire Wire Line
	2950 6550 2950 6400
Connection ~ 2850 6550
Wire Wire Line
	2950 6550 3050 6550
Wire Wire Line
	3050 6550 3050 6400
Connection ~ 2950 6550
$Comp
L power:GNDD #PWR0204
U 1 1
P 3300 6650
F 0 "#PWR0204" H 3300 6400 60  0001 C CNN
F 1 "GNDD" H 3300 6500 60  0000 C CNN
F 2 "" H 3300 6650 60  0000 C CNN
F 3 "" H 3300 6650 60  0000 C CNN
	1    3300 6650
	1    0    0    -1  
$EndComp
Wire Wire Line
	3300 6650 3300 6550
Wire Wire Line
	3400 6400 3400 6550
Wire Wire Line
	3400 6550 3300 6550
Connection ~ 3300 6550
Wire Wire Line
	3300 6550 3300 6400
Text Label 1150 6100 0    60   ~ 0
XTALOUT
Text Label 1150 6000 0    60   ~ 0
XTALIN
Wire Wire Line
	9000 4150 8800 4150
Wire Wire Line
	8800 4150 8800 4800
Connection ~ 8800 4800
Wire Wire Line
	8800 4800 9000 4800
Wire Wire Line
	1700 6000 1150 6000
Wire Wire Line
	1150 6100 1700 6100
$Comp
L MyKiCadLibs-Lib:R R201
U 1 1
P 6050 5400
F 0 "R201" V 6000 5700 40  0000 C CNN
F 1 "22" V 6057 5401 40  0000 C CNN
F 2 "MyKiCadLibs-Footprints:SMD-0603" V 5980 5400 30  0001 C CNN
F 3 "" V 5970 5400 30  0000 C CNN
F 4 "63mW" V 6150 5400 40  0001 C CNN "Power"
F 5 "Thick or thin film resistor" V 6295 5400 40  0001 C CNN "Description"
F 6 "0603" V 6225 5400 40  0001 C CNN "Size"
F 7 "1%" V 6375 5400 40  0001 C CNN "Tolerance"
	1    6050 5400
	0    -1   1    0   
$EndComp
Wire Wire Line
	6300 5400 6500 5400
Wire Wire Line
	5800 5400 5750 5400
Connection ~ 5750 5400
Text Label 2550 2700 3    60   ~ 0
AVDD
Wire Wire Line
	2550 2700 2550 3100
Wire Wire Line
	2650 3200 2650 3100
Wire Wire Line
	2650 3100 2550 3100
Connection ~ 2550 3100
Wire Wire Line
	2550 3100 2550 3200
Wire Wire Line
	2750 3200 2750 3100
Wire Wire Line
	2750 3100 2650 3100
Connection ~ 2650 3100
Wire Wire Line
	2850 3200 2850 3100
Wire Wire Line
	2850 3100 2750 3100
Connection ~ 2750 3100
Text Label 3000 2700 3    60   ~ 0
DVDD
Wire Wire Line
	3000 2700 3000 3100
Wire Wire Line
	3100 3200 3100 3100
Wire Wire Line
	3100 3100 3000 3100
Connection ~ 3000 3100
Wire Wire Line
	3000 3100 3000 3200
Wire Wire Line
	4250 5000 4700 5000
Text HLabel 4700 3600 2    60   Input ~ 0
ADC2RN
Text HLabel 4700 3700 2    60   Input ~ 0
ADC2RP
Wire Wire Line
	4700 3700 4250 3700
Wire Wire Line
	4250 3600 4700 3600
Text HLabel 4700 3800 2    60   Input ~ 0
ADC2LN
Text HLabel 4700 3900 2    60   Input ~ 0
ADC2LP
Wire Wire Line
	4700 3900 4250 3900
Wire Wire Line
	4250 3800 4700 3800
Text HLabel 4700 4000 2    60   Input ~ 0
ADC1RN
Text HLabel 4700 4100 2    60   Input ~ 0
ADC1RP
Wire Wire Line
	4700 4100 4250 4100
Wire Wire Line
	4250 4000 4700 4000
Text HLabel 4700 4200 2    60   Input ~ 0
ADC1LN
Text HLabel 4700 4300 2    60   Input ~ 0
ADC1LP
Wire Wire Line
	4700 4300 4250 4300
Wire Wire Line
	4250 4200 4700 4200
Text HLabel 1250 3600 0    60   Output ~ 0
DAC1LP
Text HLabel 1250 3700 0    60   Output ~ 0
DAC1LN
Wire Wire Line
	1250 3600 1700 3600
Wire Wire Line
	1250 3700 1700 3700
Text HLabel 1250 3800 0    60   Output ~ 0
DAC1RP
Text HLabel 1250 3900 0    60   Output ~ 0
DAC1RN
Wire Wire Line
	1250 3800 1700 3800
Wire Wire Line
	1250 3900 1700 3900
Text HLabel 1250 4000 0    60   Output ~ 0
DAC2LP
Text HLabel 1250 4100 0    60   Output ~ 0
DAC2LN
Wire Wire Line
	1250 4000 1700 4000
Wire Wire Line
	1250 4100 1700 4100
Text HLabel 1250 4200 0    60   Output ~ 0
DAC2RP
Text HLabel 1250 4300 0    60   Output ~ 0
DAC2RN
Wire Wire Line
	1250 4200 1700 4200
Wire Wire Line
	1250 4300 1700 4300
Text HLabel 1250 4450 0    60   Output ~ 0
DAC3LP
Text HLabel 1250 4550 0    60   Output ~ 0
DAC3LN
Wire Wire Line
	1250 4450 1700 4450
Wire Wire Line
	1250 4550 1700 4550
Text HLabel 1250 4650 0    60   Output ~ 0
DAC3RP
Text HLabel 1250 4750 0    60   Output ~ 0
DAC3RN
Wire Wire Line
	1250 4650 1700 4650
Wire Wire Line
	1250 4750 1700 4750
Text HLabel 1250 4850 0    60   Output ~ 0
DAC4LP
Text HLabel 1250 4950 0    60   Output ~ 0
DAC4LN
Wire Wire Line
	1250 4850 1700 4850
Wire Wire Line
	1250 4950 1700 4950
Text HLabel 1250 5050 0    60   Output ~ 0
DAC4RP
Text HLabel 1250 5150 0    60   Output ~ 0
DAC4RN
Wire Wire Line
	1250 5050 1700 5050
Wire Wire Line
	1250 5150 1700 5150
$Comp
L MyKiCadLibs-Lib:C C?
U 1 1
P 7950 1850
AR Path="/54DA50D9/5C8D61AB" Ref="C?"  Part="1" 
AR Path="/54BE4270/5C8D61AB" Ref="C223"  Part="1" 
F 0 "C223" H 7950 1950 40  0000 L CNN
F 1 "22u" H 7960 1765 40  0000 L CNN
F 2 "MyKiCadLibs-Footprints:SMD-0603" H 7988 1700 30  0001 C CNN
F 3 "" H 7950 1950 60  0000 C CNN
F 4 "10V" H 8015 1700 40  0000 C CNN "Voltage"
F 5 "X5R" H 8020 1625 40  0000 C CNN "Type"
F 6 "Ceramic capacitor" H 7950 2150 40  0001 L CNN "Description"
F 7 "20%" H 8350 2350 40  0001 C CNN "Tolerance"
F 8 "0603" H 7950 1850 60  0001 C CNN "Size"
	1    7950 1850
	1    0    0    -1  
$EndComp
$Comp
L MyKiCadLibs-Lib:C C?
U 1 1
P 3050 1850
AR Path="/54DA50D9/5C8E46C9" Ref="C?"  Part="1" 
AR Path="/54BE4270/5C8E46C9" Ref="C203"  Part="1" 
F 0 "C203" H 3050 1950 40  0000 L CNN
F 1 "22u" H 3060 1765 40  0000 L CNN
F 2 "MyKiCadLibs-Footprints:SMD-0603" H 3088 1700 30  0001 C CNN
F 3 "" H 3050 1950 60  0000 C CNN
F 4 "10V" H 3115 1700 40  0000 C CNN "Voltage"
F 5 "X5R" H 3120 1625 40  0000 C CNN "Type"
F 6 "Ceramic capacitor" H 3050 2150 40  0001 L CNN "Description"
F 7 "20%" H 3450 2350 40  0001 C CNN "Tolerance"
F 8 "0603" H 3050 1850 60  0001 C CNN "Size"
	1    3050 1850
	1    0    0    -1  
$EndComp
Wire Wire Line
	3050 1650 3050 1250
Connection ~ 3050 1250
Wire Wire Line
	3050 1250 3300 1250
Wire Wire Line
	3050 2050 3050 2350
Connection ~ 3050 2350
Wire Wire Line
	3050 2350 3300 2350
Wire Wire Line
	7950 1650 7950 1250
Connection ~ 7950 1250
Wire Wire Line
	7950 1250 8250 1250
Wire Wire Line
	7950 2050 7950 2350
Connection ~ 7950 2350
Wire Wire Line
	7950 2350 8250 2350
NoConn ~ 3850 6400
NoConn ~ 3750 6400
NoConn ~ 3650 6400
NoConn ~ 3550 6400
Text HLabel 6500 5700 2    60   Output ~ 0
CM
Wire Wire Line
	6500 5700 4750 5700
Connection ~ 4750 5700
Wire Wire Line
	2000 2350 3050 2350
Wire Wire Line
	2000 1250 3050 1250
Wire Wire Line
	6950 2350 7950 2350
Wire Wire Line
	6950 1250 7950 1250
Text Notes 8900 4000 0    59   ~ 0
Clock from I2S
Text Notes 7300 3850 0    59   ~ 0
Three master clock options available.\n1) A standard crystal.\nFit X201, C222 and C226 (check crystal load requirements), R203 (100R)\n2) From the I2S connectors, e.g. provided by the uDSP board\nFit R204 and either R401 or R406\n3) An external source, such as a custom low jitter clock source\nFit R205 (0R or low value) and if needed R206\n
$EndSCHEMATC
